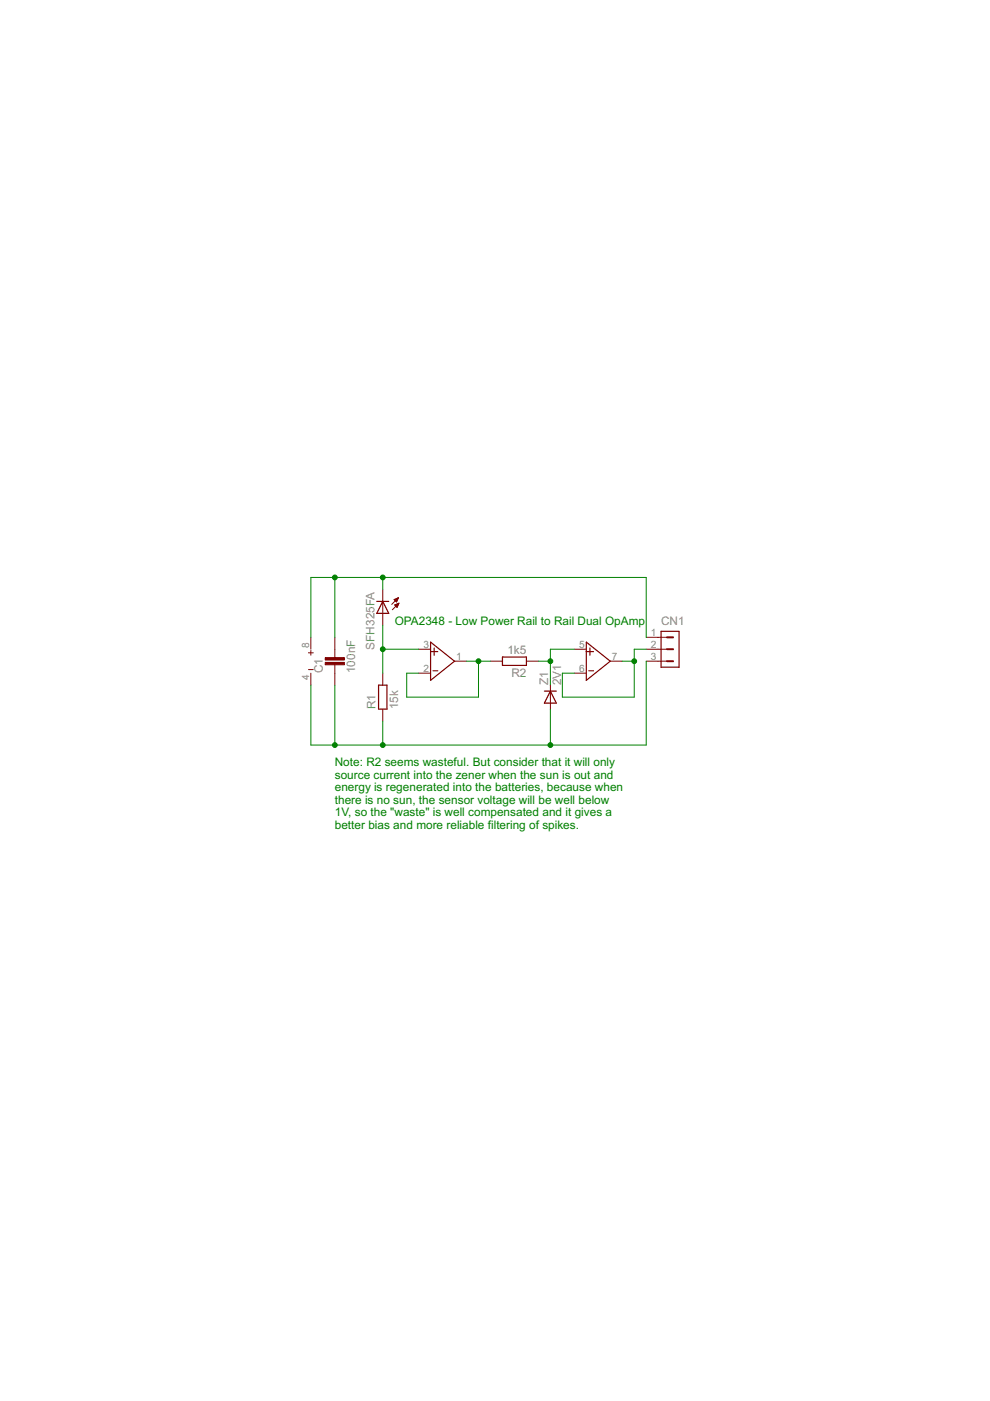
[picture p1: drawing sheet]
<svg xmlns="http://www.w3.org/2000/svg" width="210mm" height="297mm" viewBox="0 0 210 297" stroke-linecap="round" stroke-linejoin="round" font-family="sans-serif">
<g fill="none" stroke="#800000" stroke-width=".25">
<path d="M79.9 127.5h2.5M81.2 127.5l1.2 2.5h-2.5zM91.3 138.2h1.5M91.3 136.1l5.1 4.1-5.1 4.1zM92.1 137.4v1.5M106.5 139.3h5.1v1.8h-5.1zM124.3 136.1l5.1 4.1-5.1 4.1zM124.3 138.2h1.5M125.1 137.4v1.5M140.2 133.9h3.8v7.6h-3.8zM80.3 145.3h1.7v5h-1.7zM91.8 142.2h1"/>
<path d="M115.4 146.5h2.6M116.7 146.5l1.3 2.6h-2.6zM124.8 142.2h1"/>
</g>
<g fill="none" stroke="#800000" stroke-width=".21">
<path d="M65.4 138.4h1M65.9 135.1v2.5M65.9 137.9v1M71 135.1v4.3M81.2 125v7.6M83.6 127.1l.9-.4-.4 .9zM83.6 127.1h.7M83.7 128.3l.9-.4-.4 .9zM83.7 127.3h.5M83.7 128.2h.7M83.8 127h.5M83.8 128.4h.6"/>
<path d="M83.8 127.4h.4M83.9 128.5h.4M83.9 127.5h.2M84 128.6h.3M84 128.1h.5M84.1 126.9h.3M84.1 128.7h.1M84.3 128h.2M84.3 126.8h.1M84.5 126.7l-1.4 1.4M84.6 127.9l-1.4 1.4M88.8 137.6h2.5"/>
<path d="M121.8 137.6h2.5M137 135.1h4.4M137 137.6h4.4M65.4 142h1M65.9 142.7v2.6M71 140.9v4.4M81.2 142.7v2.6M81.2 150.3v2.6M88.8 142.7h2.5M96.4 140.2h2.5M104 140.2h2.5M111.6 140.2h2.6"/>
<path d="M116.7 145.3v5M121.8 142.7h2.5M129.4 140.2h2.5M137 140.2h4.4"/>
</g>
<path d="M141.4 135.1h1.3M141.4 137.6h1.3M141.4 140.2h1.3" fill="none" stroke="#800000" stroke-width=".42"/>
<g fill="#800000" stroke="#800000" stroke-width=".21">
<path d="M69 139.4h4v.5h-4z"/>
<path d="M69 140.4h4v.5h-4z"/>
</g>
<g fill="none" stroke="#008000" stroke-width=".21">
<path d="M65.9 135.1v-12.7h71.1v12.7M71 122.4v12.7M81.2 137.6h7.6M81.2 122.4v2.6M81.2 132.6v10.1M121.8 137.6h-5.1v7.7M137 137.6h-2.5v10.2h-15.3v-5.1h2.6M71 145.3v12.7M81.2 152.9v5.1M98.9 140.2h5.1M101.5 140.2v7.6h-15.3v-5.1h2.6M114.2 140.2h2.5"/>
<path d="M116.7 150.3v7.7M131.9 140.2h2.6M137 140.2v17.8h-71.1v-12.7"/>
</g>
<g fill="#008000" stroke="#008000" stroke-width=".21">
<circle cx="101.5" cy="140.2" r=".51"/>
<circle cx="81.2" cy="137.6" r=".51"/>
<circle cx="116.7" cy="140.2" r=".51"/>
<circle cx="134.5" cy="140.2" r=".51"/>
<circle cx="116.7" cy="158" r=".51"/>
<circle cx="71" cy="158" r=".51"/>
<circle cx="81.2" cy="158" r=".51"/>
<circle cx="71" cy="122.4" r=".51"/>
<circle cx="81.2" cy="122.4" r=".51"/>
</g>
<g font-size="2.8" fill="#808080">
<text x="79.4" y="137.7" transform="rotate(-90 79.4 137.7)">SFH325FA</text>
<text x="140.2" y="132.6">CN1</text>
<text x="68.4" y="142.7" transform="rotate(-90 68.4 142.7)">C1</text>
<text x="75.3" y="142.7" transform="rotate(-90 75.3 142.7)">100nF</text>
<text x="107.6" y="138.7">1k5</text>
<text x="108.4" y="143.5">R2</text>
<text x="116.2" y="145.3" transform="rotate(-90 116.2 145.3)">Z1</text>
<text x="119" y="145.3" transform="rotate(-90 119 145.3)">2V1</text>
<text x="79.6" y="150.3" transform="rotate(-90 79.6 150.3)">R1</text>
<text x="84.4" y="150.3" transform="rotate(-90 84.4 150.3)">15k</text>
</g>
<g font-size="2.8" fill="#008000">
<text x="83.7" y="132.6">OPA2348 - Low Power Rail to Rail Dual OpAmp</text>
<text x="71" y="162.4">Note: R2 seems wasteful. But consider that it will only</text>
<text x="71" y="165.1">source current into the zener when the sun is out and</text>
<text x="71" y="167.7">energy is regenerated into the batteries, because when</text>
<text x="71" y="170.4">there is no sun, the sensor voltage will be well below</text>
<text x="71" y="173.1">1V, so the &quot;waste&quot; is well compensated and it gives a</text>
<text x="71" y="175.7">better bias and more reliable filtering of spikes.</text>
</g>
<g font-size="2.4" fill="#808080">
<text x="65.6" y="137.3" transform="rotate(-90 65.6 137.3)">8</text>
<text x="89.8" y="137.3">3</text>
<text x="122.8" y="137.3">5</text>
<text x="138" y="134.8">1</text>
<text x="138" y="137.3">2</text>
<text x="89.8" y="142.4">2</text>
<text x="96.7" y="139.8">1</text>
<text x="122.8" y="142.4">6</text>
<text x="129.7" y="139.8">7</text>
<text x="138" y="139.8">3</text>
<text x="65.6" y="144.3" transform="rotate(-90 65.6 144.3)">4</text>
</g>
</svg>
